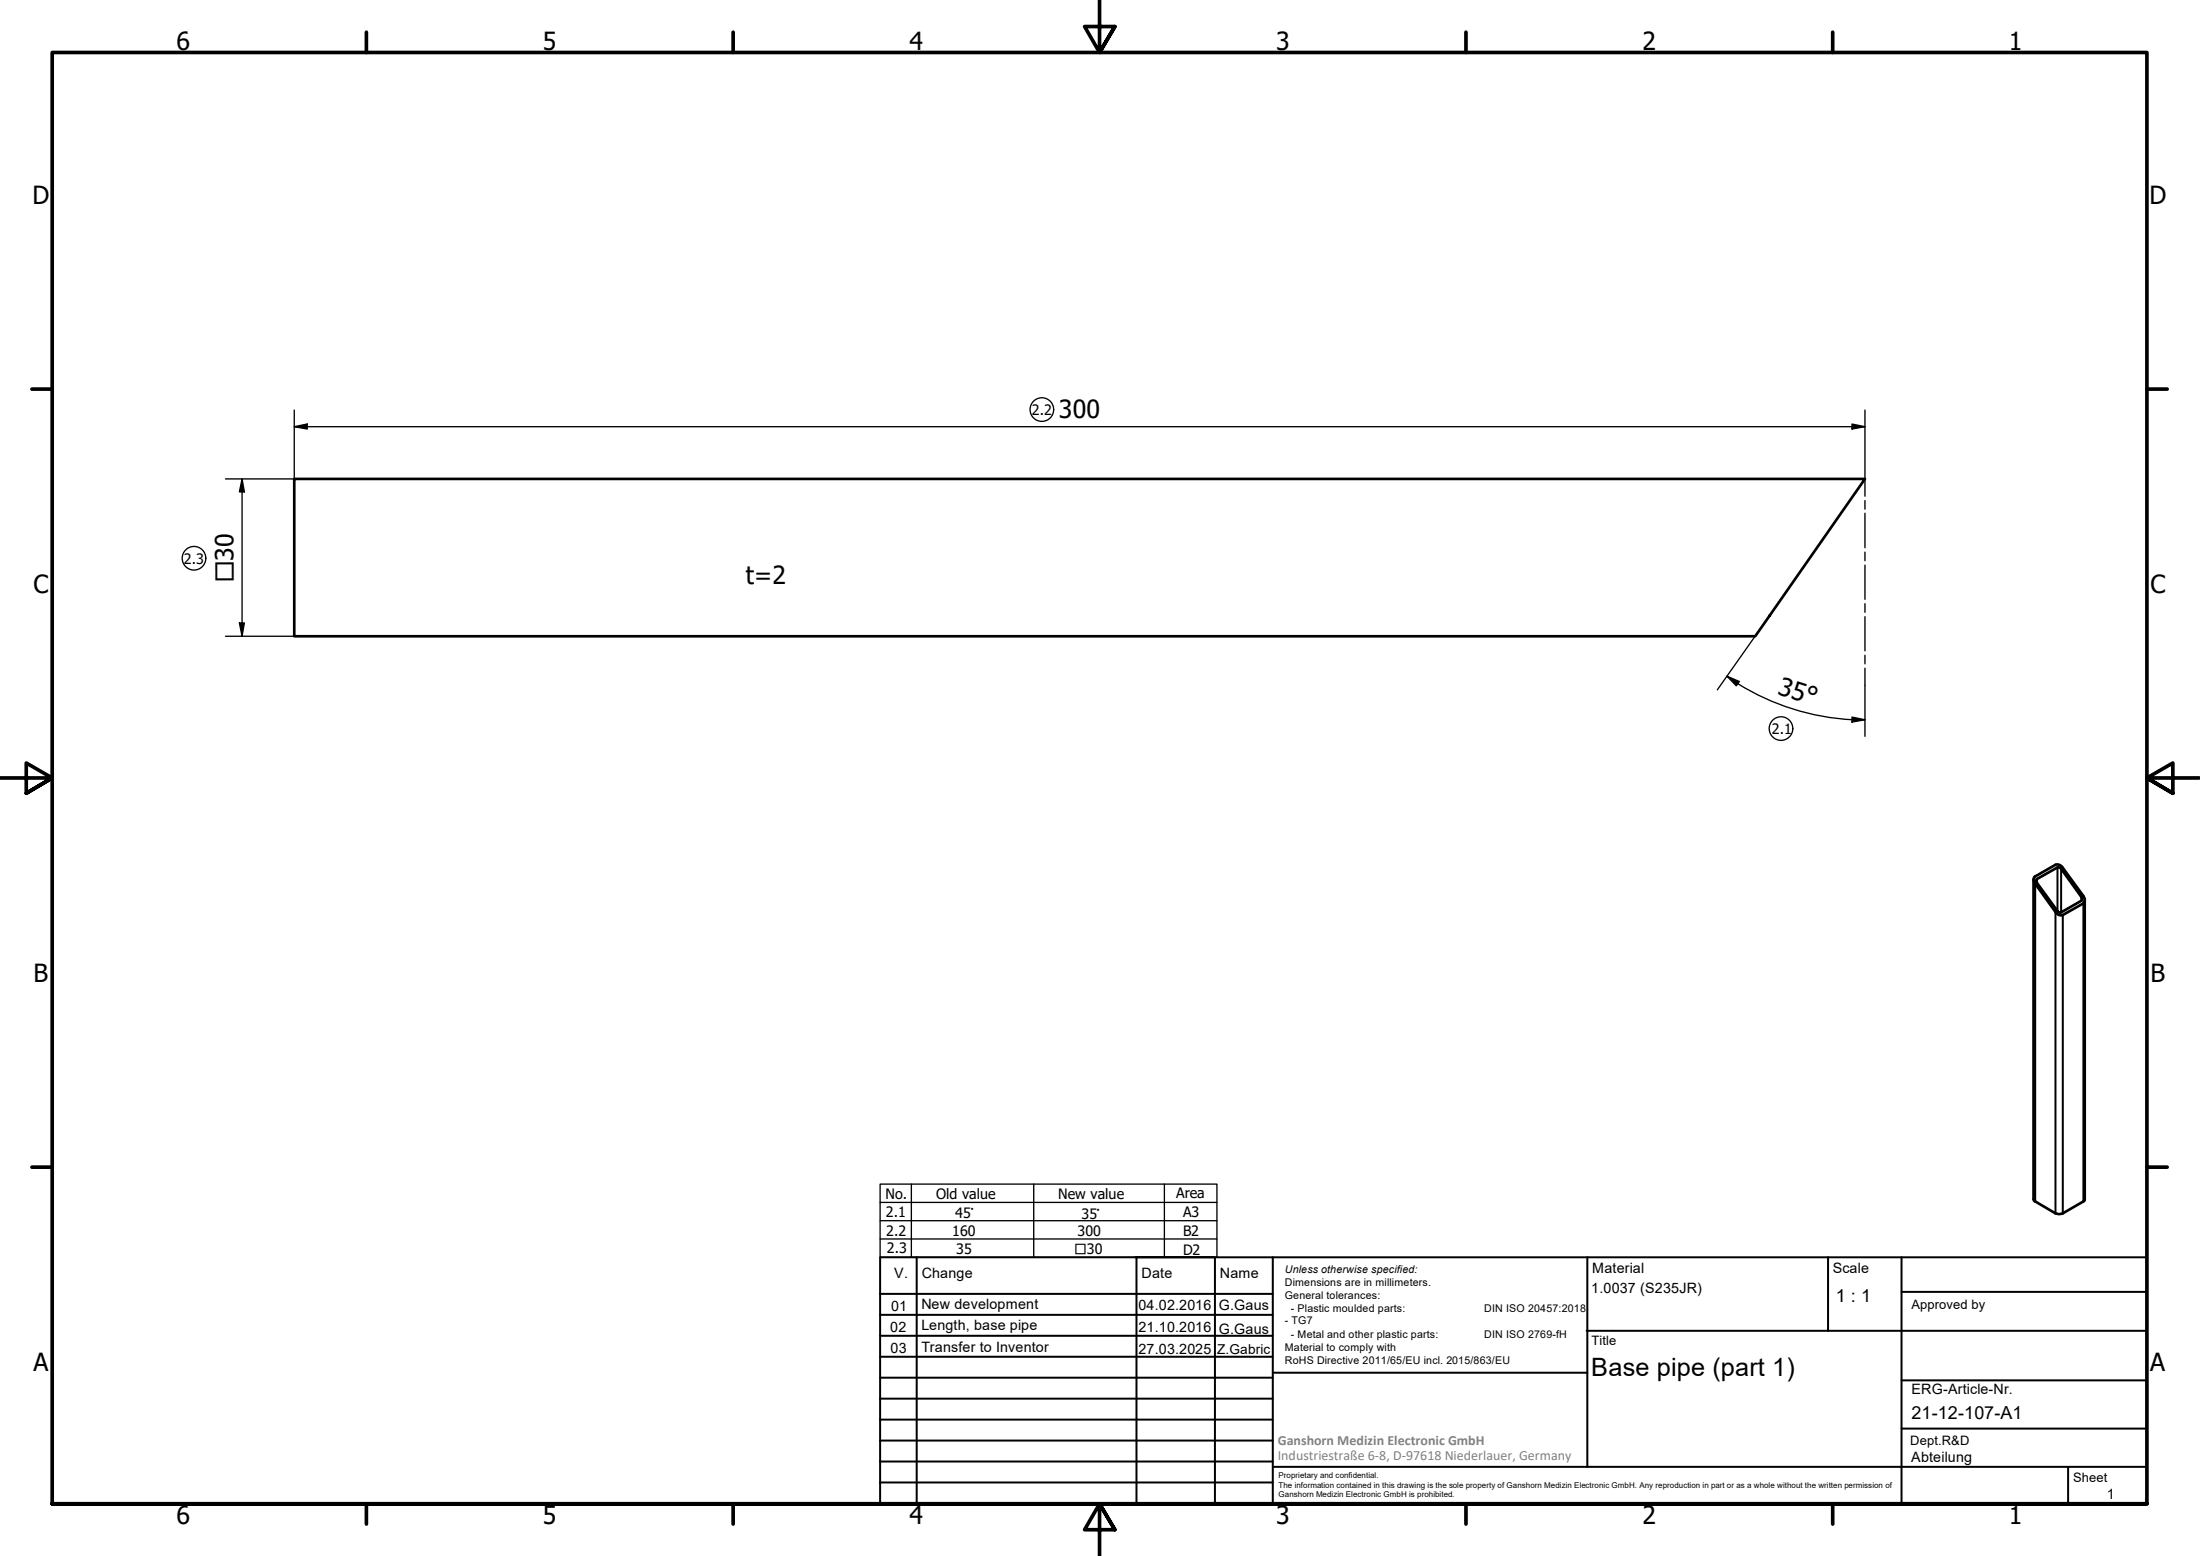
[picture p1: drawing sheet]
<svg xmlns="http://www.w3.org/2000/svg" width="420mm" height="297mm" viewBox="0 0 420 297" stroke-linecap="round" stroke-linejoin="round" font-family="sans-serif">
<!-- layer: Visible (ISO) -->
<path d="M56.2 91.4h300l-21 30.1h-279zM388.4 167.9v61.1l.1 .3 4.1 2.3 .5 .2 .9-.2 4-2.3 .1-.2v-57.2M388.5 167.4l4.1-2.3h.7l.5 .3 4.1 5.7 .2 .5v.5l-.2 .4-3.9 2.2h-.7l-.6-.3-4.2-5.9-.1-.6zM389 167.8l4.1-2.3 .3 .2 4.1 5.5 .1 .6-4 2.4h-.3l-.4-.3-3.9-5.4-.1-.4z" fill="none" stroke="#000" stroke-width=".51"/>
<!-- layer: Visible Narrow (ISO) -->
<path d="M388.7 168.7v60.6M389 167.8v.7M392.6 174.1v57.5M392.9 165.6v8.3M393.6 165.8v8.4M394 174.7v56.9M397.5 171.2v.7M397.9 172.5v56.8" fill="none" stroke="#000" stroke-width=".38"/>
<!-- layer: Border (ISO) -->
<g fill="none" stroke="#000" stroke-width=".7">
<path d="M70 6.1v3.9M140 6.1v3.9M210 0v10l-2.9-4.9h5.8l-2.9 4.9 2.9-4.9M280 6.1v3.9M350 6.1v3.9M6.1 74.3h3.9M410 74.3h3.9M0 148.5h10l-5-2.8v5.7l5-2.9-5 2.9M420 148.5h-10l5-2.8v5.7l-5-2.9 5 2.9M6.1 222.8h3.9M410 222.8h3.9M10 287.1v-277.1h400v277.1h-400h400"/>
<path d="M70 287.1v3.8M140 287.1v3.8M212.9 292l-2.9-4.9 2.9 4.9h-5.8l2.9-4.9v9.9M280 287.1v3.8M350 287.1v3.8"/>
</g>
<!-- layer: TitleBlock -->
<g fill="none" stroke="#000" stroke-width=".38">
<path d="M168.1 251h75M168.1 247h75M168.1 255h75M168.1 259h75M175.1 240v47M216.9 240h15M217 240v47M232 240v47M243.1 240.1v46.9h-75v-47h241.9v47.1h-167M303 254h107M303.1 240v40M349.1 240v14"/>
<path d="M363.2 240v47.1M363.2 246.6h46.8M168.1 271h75M168.1 263h75M168.1 267h75M168.1 275h75M168.1 279h75M243.1 262.1h60M363.2 272.7h46.8M363.2 263.5h46.8M168.1 283h75M216.9 287h15"/>
<path d="M243.1 280h166.9M395 280.1v7"/>
</g>
<!-- layer: Sketch Geometry (ISO) -->
<g fill="none" stroke="#000" stroke-width=".25">
<path d="M356.2 91.4v3.3M356.2 95.6v1.6M356.2 98v6.6M356.2 105.4v1.6M356.2 107.9v6.5M356.2 115.2v1.7M356.2 117.7v6.6M356.2 125.1v1.6M356.2 127.6v3.2M168.1 226h64.3v14h-64.3zM168.1 236.5h64.3M168.1 233h64.3"/>
<path d="M168.1 229.5h64.3M174.1 226v14M197.4 226v14M222.4 226v14"/>
<circle cx="199" cy="78.2" r="2.25"/>
<circle cx="37.1" cy="106.6" r="2.25"/>
<circle cx="340.1" cy="139.1" r="2.25"/>
</g>
<!-- layer: Dimension (ISO) -->
<g fill="none" stroke="#000" stroke-width=".25">
<path d="M56.2 78.3v17.1M356.2 78.3v13.1M43.1 91.4h13.1M46.2 91.4l.5 2.5h-1zM46.2 91.4v30.1M56.2 81.5l2.5-.6v1zM56.2 81.5h300M353.7 80.9l2.5 .6-2.5 .4zM45.7 118.9h1l-.5 2.6zM338 117.5l-10 14.2M43.1 121.5h13.1M329.8 129.1l2.4 1-.6 .8z"/>
<path d="M329.8 129.1l2.1 1.4M331.9 130.5a46 46 0 0 0 21.8 6.9M353.7 136.9l2.5 .5-2.5 .4zM353.7 137.3l2.5 .1M356.2 130.8v9.8"/>
</g>
<path d="M46.2 91.4l.5 2.5h-1zM56.2 81.5l2.5-.6v1zM353.7 80.9l2.5 .6-2.5 .4zM45.7 118.9h1l-.5 2.6zM329.8 129.1l2.4 1-.6 .8zM353.7 136.9l2.5 .5-2.5 .4z" fill="#000"/>
<g font-size="4.8">
<text x="33.7" y="9.6">6</text>
<text x="103.7" y="9.6">5</text>
<text x="173.7" y="9.6">4</text>
<text x="243.7" y="9.6">3</text>
<text x="313.7" y="9.6">2</text>
<text x="383.7" y="9.6">1</text>
<text x="6.2" y="38.9">D</text>
<text x="410.5" y="38.9">D</text>
<text x="202.2" y="79.8">300</text>
<text x="6.4" y="113.1">C</text>
<text x="142.4" y="111.5">t=2</text>
<text x="410.7" y="113.1">C</text>
<text x="339.3" y="132.4" transform="rotate(18 339.3 132.4)">35°</text>
<text x="6.4" y="187.4">B</text>
<text x="410.7" y="187.4">B</text>
<text x="6.4" y="261.7">A</text>
<text x="303.9" y="262.7">Base pipe (part 1)</text>
<text x="410.7" y="261.7">A</text>
<text x="33.7" y="290.9">6</text>
<text x="103.7" y="290.9">5</text>
<text x="173.7" y="290.9">4</text>
<text x="243.7" y="290.9">3</text>
<text x="313.7" y="290.9">2</text>
<text x="383.7" y="290.9">1</text>
</g>
<text font-size="4.6" x="44.6" y="111.1" transform="rotate(-90 44.6 111.1)">□30</text>
<g font-size="3.4">
<text x="350.6" y="248.5">1 : 1</text>
<text x="365.1" y="270.9">21-12-107-A1</text>
</g>
<g font-size="2.7">
<text x="197" y="79.2">2.2</text>
<text x="35.1" y="107.6">2.3</text>
<text x="338.4" y="140.1">2.1</text>
<text x="169.1" y="228.8">No.</text>
<text x="169.2" y="232.4">2.1</text>
<text x="178.8" y="228.8">Old value</text>
<text x="182.4" y="232.6">45°</text>
<text x="202.1" y="228.8">New value</text>
<text x="206.6" y="232.6">35°</text>
<text x="224.6" y="228.7">Area</text>
<text x="225.9" y="232.3">A3</text>
<text x="169.2" y="235.9">2.2</text>
<text x="169.4" y="239.3">2.3</text>
<text x="181.9" y="235.9">160</text>
<text x="182.6" y="239.4">35</text>
<text x="205.8" y="236">300</text>
<text x="225.9" y="236">B2</text>
<text x="225.9" y="239.5">D2</text>
<text x="170.8" y="244">V.</text>
<text x="176" y="244">Change</text>
<text x="218" y="244">Date</text>
<text x="233" y="244">Name</text>
<text x="304.1" y="243">Material</text>
<text x="350" y="243.1">Scale</text>
<text x="170.2" y="250.2">01</text>
<text x="176" y="249.9">New development</text>
<text x="217.4" y="250">04.02.2016</text>
<text x="232.8" y="250">G.Gaus</text>
<text x="303.9" y="246.8">1.0037 (S235JR)</text>
<text x="170" y="254.3">02</text>
<text x="176" y="254">Length, base pipe</text>
<text x="217.4" y="254.3">21.10.2016</text>
<text x="232.8" y="254.6">G.Gaus</text>
<text x="170.1" y="258.3">03</text>
<text x="176" y="258.2">Transfer to Inventor</text>
<text x="217.4" y="258.4">27.03.2025</text>
<text x="365.1" y="266.1">ERG-Article-Nr.</text>
<text x="365" y="279">Abteilung</text>
<text x="402.3" y="286.2">1</text>
</g>
<g font-size="2.7" fill="#808080">
<text x="244" y="275.8">Ganshorn Medizin Electronic GmbH</text>
<text x="244" y="278.7">Industriestraße 6-8, D-97618 Niederlauer, Germany</text>
</g>
<g font-size="2.6">
<text x="205.2" y="239.4">□30</text>
<text x="232.5" y="258.4">Z.Gabric</text>
</g>
<g font-size="2.5">
<text x="365.1" y="249.9">Approved by</text>
<text x="304" y="256.8">Title</text>
<text x="364.8" y="275.8">Dept.R&amp;D</text>
<text x="395.9" y="282.9">Sheet</text>
</g>
<g font-size="2">
<text x="245.4" y="242.9">Unless otherwise specified:</text>
<text x="245.4" y="245.4">Dimensions are in millimeters.</text>
<text x="245.4" y="247.9">General tolerances:</text>
<text x="246.5" y="250.4">- Plastic moulded parts:</text>
<text x="283.5" y="250.4">DIN ISO 20457:2018</text>
<text x="245.4" y="252.8">- TG7</text>
<text x="245.4" y="257.9">Material to comply with</text>
<text x="246.5" y="255.4">- Metal and other plastic parts:</text>
<text x="283.5" y="255.4">DIN ISO 2769-fH</text>
<text x="245.4" y="260.3">RoHS Directive 2011/65/EU incl. 2015/863/EU</text>
</g>
<g font-size="1.5">
<text x="244.2" y="282.2">Proprietary and confidential.</text>
<text x="244.2" y="284">The information contained in this drawing is the sole property of Ganshorn Medizin Electronic GmbH. Any reproduction in part or as a whole without the written permission of</text>
<text x="244.2" y="285.8">Ganshorn Medizin Electronic GmbH is prohibited.</text>
</g>
</svg>
